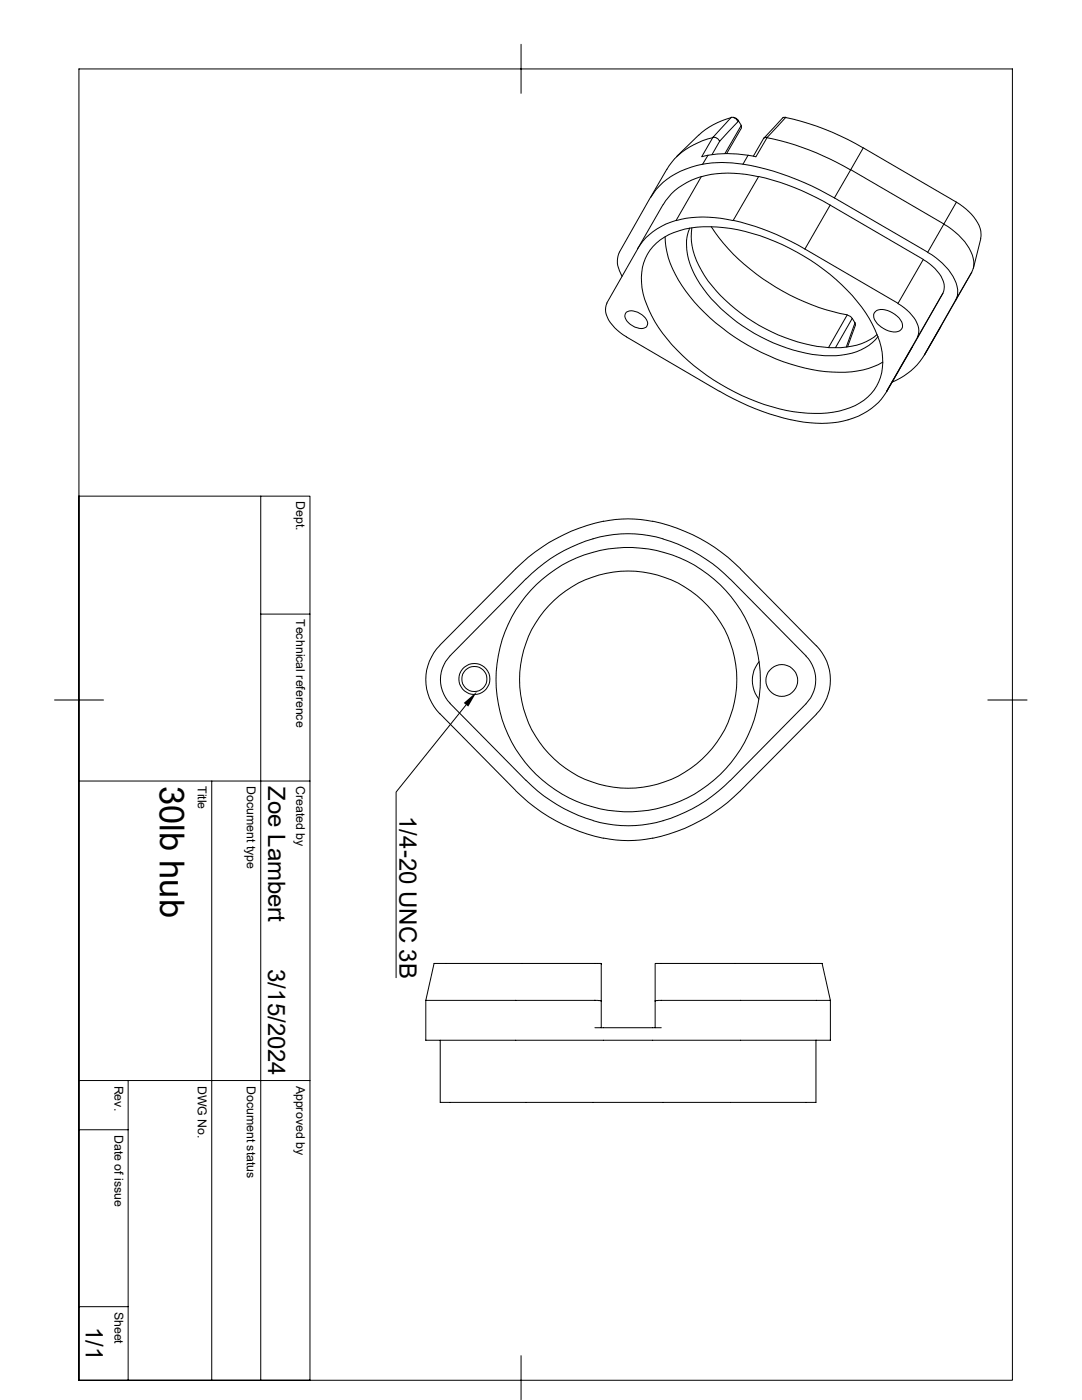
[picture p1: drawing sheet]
<svg xmlns="http://www.w3.org/2000/svg" width="216mm" height="279mm" viewBox="0 0 216 279" stroke-linecap="round" stroke-linejoin="round" font-family="sans-serif">
<g fill="none" stroke="#000" stroke-width=".2">
<path d="M15.7 13.8h186.3v261.7h-186.3zM104 8.8v9.8M129.8 39.5l-6.2 10.8a4.9 4.9 0 0 0 .5 4.9M133.1 33.8l-3.3 5.6M140 35.3a22.8 22.8 0 0 1 11.3 0M140.3 32.8a14.7 14.7 0 0 0-10.5 6.7M141.3 31l-1.1 1.8a24 24 0 0 1 8.1 0M141.3 31l-1.3 .3M141.3 31a24 24 0 0 1 8 0M142.2 27.5a14.2 14.2 0 0 0-9.1 6.3M142.2 27.4h.1M142.2 27.4l-2.2 3.8"/>
<path d="M142.2 27.4l.8 .1 .6 .7M143.6 28.2l-1.5 2.7M146 23.5a15 15 0 0 0-6.6 3.5l-4.4 4.2M146.3 23.5l.6 .2 .3 .6M147.3 24.3l-3.7 3.9M147.4 24.1l-.6-.5-.9-.2-3.7 4M147.4 24.1l-.1 .2M147.4 24.1l.5 .9-3.2 5.6M147.9 25v.5M148 25.5l-3 5.1M148.3 32.8a54.4 54.4 0 0 1 18.2 6.7M153 27.5a54.2 54.2 0 0 1 16.7 6.4"/>
<path d="M153.1 27.4l3.7-4-.5 .1-3.9 4.1M153.1 27.4h-.4l-.3 .2-2.1 3.6M153.1 27.4l-2.3 3.9-1.5-.3-1 1.8M153.1 27.4h.1M156.8 23.5a51.4 51.4 0 0 1 15.4 6M166.5 39.5l18.6 10.8 3.2-5.6M169.8 33.9l2.5-4.4 18.5 10.8M169.8 33.9l18.5 10.8M169.8 33.9l-3.3 5.6M130.3 49.2a14 14 0 0 1 10-3.9 38.8 38.8 0 0 1 22.8 7.5 33.2 33.2 0 0 1 11.5 13.1 11.7 11.7 0 0 1-.2 12 12 12 0 0 1-8.1 4.4 31.4 31.4 0 0 1-16.8-2.7 40.4 40.4 0 0 1-18.8-15.4 16.1 16.1 0 0 1-2.6-9.8 9 9 0 0 1 2.2-5.2zM132.3 40.9l-11.2 19.6M132.3 40.9a12.5 12.5 0 0 1 7.7-5.7l-5.1 8.8a12.7 12.7 0 0 0-7.7 5.7"/>
<path d="M132.7 47.2a19.1 19.1 0 0 0 5 12 42.2 42.2 0 0 0 28.4 15.1 17.7 17.7 0 0 0 10-2M134.9 44a22.8 22.8 0 0 1 11.4 0M137.6 45.5a10.9 10.9 0 0 0 .9 9.2 31.3 31.3 0 0 0 14.6 13.2 28.1 28.1 0 0 0 14.9 3 10.5 10.5 0 0 0 7.2-3.8M138 45.5a13.6 13.6 0 0 0 2.6 9.5 34.4 34.4 0 0 0 24.9 14.4 12.9 12.9 0 0 0 9.5-2.6M141.9 45.2a42.3 42.3 0 0 0 20 15.6l2.9 1 4.2 1M146.3 44a50 50 0 0 1 14.3 5.7M165.7 40.9a50 50 0 0 0-14.3-5.7l-5.1 8.8M165.7 40.9l18.5 10.9-5 8.7-18.6-10.8M165.7 40.9l-5.1 8.8M184.2 51.8a8.4 8.4 0 0 1 4.2 4.9v1l-.3 .8M185.1 50.4a11.1 11.1 0 0 1 6 7.4 3.5 3.5 0 0 1-.4 2.2M188.1 58.5l-6.1 10.8"/>
<path d="M188.1 58.5l-11.2 19.6 5.1-8.8M188.3 44.7a11.1 11.1 0 0 1 6 7.5 3.5 3.5 0 0 1-.4 2.2M190.8 40.3a10 10 0 0 1 4.9 5.8v1.5M190.8 40.3l-2.5 4.4M193.9 54.4l-9.4 16.4M195.7 47.6l-1.5 6M121.1 60.5a3.9 3.9 0 0 0 1.1 4.4l1.5 1.5 1.3 .8M125 67.2l18.6 10.9M125 62.3a2.94 2.94 0 0 1 3.4 .8l.4 .4a1.21 1.21 0 0 1 .3 1.5 1.21 1.21 0 0 1-1.5 .5 3.6 3.6 0 0 1-2.9-2.4zM143.6 78.1a50 50 0 0 0 14.2 5.7M170.1 63.5l-.5-.4-.6-.2-3.7 6.5M170.1 63.5l.5 .9"/>
<path d="M170.1 63.5l-3.4 5.9M170.6 64.4l.1 .5-1.6 4.3M170.6 64.4l-1.7 4.9M174.7 62.2a2.99 2.99 0 0 1 3.4 .2 3.3 3.3 0 0 1 2 2.9 1.96 1.96 0 0 1-2.8 .7 4.3 4.3 0 0 1-3-2.9v-.4zM177 78.1a13.6 13.6 0 0 1-10.8 6.3l-3.4 .1-2.4-.3-2.5-.4M179.2 60.6a8.4 8.4 0 0 1 4.1 4.9v1l-.3 .8M182 69.3l-5.1 8.9M184.5 70.8a13.2 13.2 0 0 1-6.5 5.5M187.7 65.2l-3.3 5.7M187.7 65.2h.1M15.7 99h46.1v176.5h-46.1M52 99v176.5"/>
<path d="M104.9 115.5l-15.1 15.4a6.8 6.8 0 0 0 0 9.5M118.3 107.5a25.5 25.5 0 0 1 19.8 2.4l1.4 .8a28.6 28.6 0 0 1 6.2 4.9M118.4 107.5a30.7 30.7 0 0 0-13.4 8M120.4 104.1a24 24 0 0 1 9.8 0M120.4 104a35.2 35.2 0 0 0-17.5 9.5l-15.1 15.3a9.8 9.8 0 0 0 0 13.7M130.2 104a34.7 34.7 0 0 1 17.6 9.5M145.8 115.6l15.1 15.3M147.8 113.6l15.1 15.3M10.9 139.7h9.8M52 122.6h9.8M151.5 132a5.9 5.9 0 0 0-.1 7.5M160.8 130.9a6.8 6.8 0 0 1 0 9.6l-15.1 15.3"/>
<path d="M162.9 128.9a9.7 9.7 0 0 1 0 13.6M197.1 139.7h7.8M15.7 155.9h46.1M42.2 155.9v119.6M87.8 142.4l15.1 15.3M89.8 140.4l15.1 15.3M93 140.7l-14 17.4v37M102.9 157.8a34.7 34.7 0 0 0 17.5 9.5M104.9 155.7a31.2 31.2 0 0 0 13.5 8M145.7 155.8a30.7 30.7 0 0 1-13.4 8M162.9 142.5l-15.2 15.3a35.2 35.2 0 0 1-17.5 9.5M118.4 163.8a24.5 24.5 0 0 0 13.9 0"/>
<path d="M120.4 167.3a24 24 0 0 0 9.9 0M85 199.6v8h80.7v-8M85 199.6l1.6-7.3h33.4v7.5l-1.3-.2M85 199.6h33.7M118.7 199.6h.1M120 199.8v5.3M130.7 192.3h33.3l1.7 7.3h-34.4l-.6 .2zM130.7 199.8v5.3M15.7 215.6h46.1M25.6 215.6v59.9M87.8 207.6v12.4h75v-12.4M118.7 205.1h13.3"/>
<path d="M15.7 225.5h9.9M15.7 260.8h9.9M104 270.6v8.8"/>
<circle cx="94.7" cy="135.5" r="3.1"/>
<circle cx="94.7" cy="135.5" r="2.51"/>
<circle cx="125.4" cy="135.7" r="21.7"/>
<circle cx="125.4" cy="135.6" r="26.4"/>
<circle cx="156" cy="135.8" r="3.2"/>
</g>
<path d="M92.5 140.3l2.7-2.3-1.8 3z" fill="#000"/>
<text font-size="6.9" x="31.9" y="156.8" transform="rotate(90 31.9 156.8)">30lb hub</text>
<g font-size="4.8">
<text x="53.5" y="156.8" transform="rotate(90 53.5 156.8)">Zoe Lambert</text>
<text x="79.7" y="162.8" transform="rotate(90 79.7 162.8)">1/4-20 UNC 3B</text>
<text x="53.5" y="193.4" transform="rotate(90 53.5 193.4)">3/15/2024</text>
<text x="17.1" y="264.8" transform="rotate(90 17.1 264.8)">1/1</text>
</g>
<g font-size="2.5">
<text x="59.1" y="100" transform="rotate(90 59.1 100)">Dept.</text>
<text x="59.1" y="123.5" transform="rotate(90 59.1 123.5)">Technical reference</text>
<text x="39.5" y="156.8" transform="rotate(90 39.5 156.8)">Title</text>
<text x="49.3" y="156.8" transform="rotate(90 49.3 156.8)">Document type</text>
<text x="59.1" y="156.9" transform="rotate(90 59.1 156.9)">Created by</text>
<text x="22.8" y="216.7" transform="rotate(90 22.8 216.7)">Rev.</text>
<text x="39.5" y="216.7" transform="rotate(90 39.5 216.7)">DWG No.</text>
<text x="49.3" y="216.7" transform="rotate(90 49.3 216.7)">Document status</text>
<text x="59.1" y="216.7" transform="rotate(90 59.1 216.7)">Approved by</text>
<text x="22.8" y="226.4" transform="rotate(90 22.8 226.4)">Date of issue</text>
<text x="22.8" y="261.7" transform="rotate(90 22.8 261.7)">Sheet</text>
</g>
</svg>
